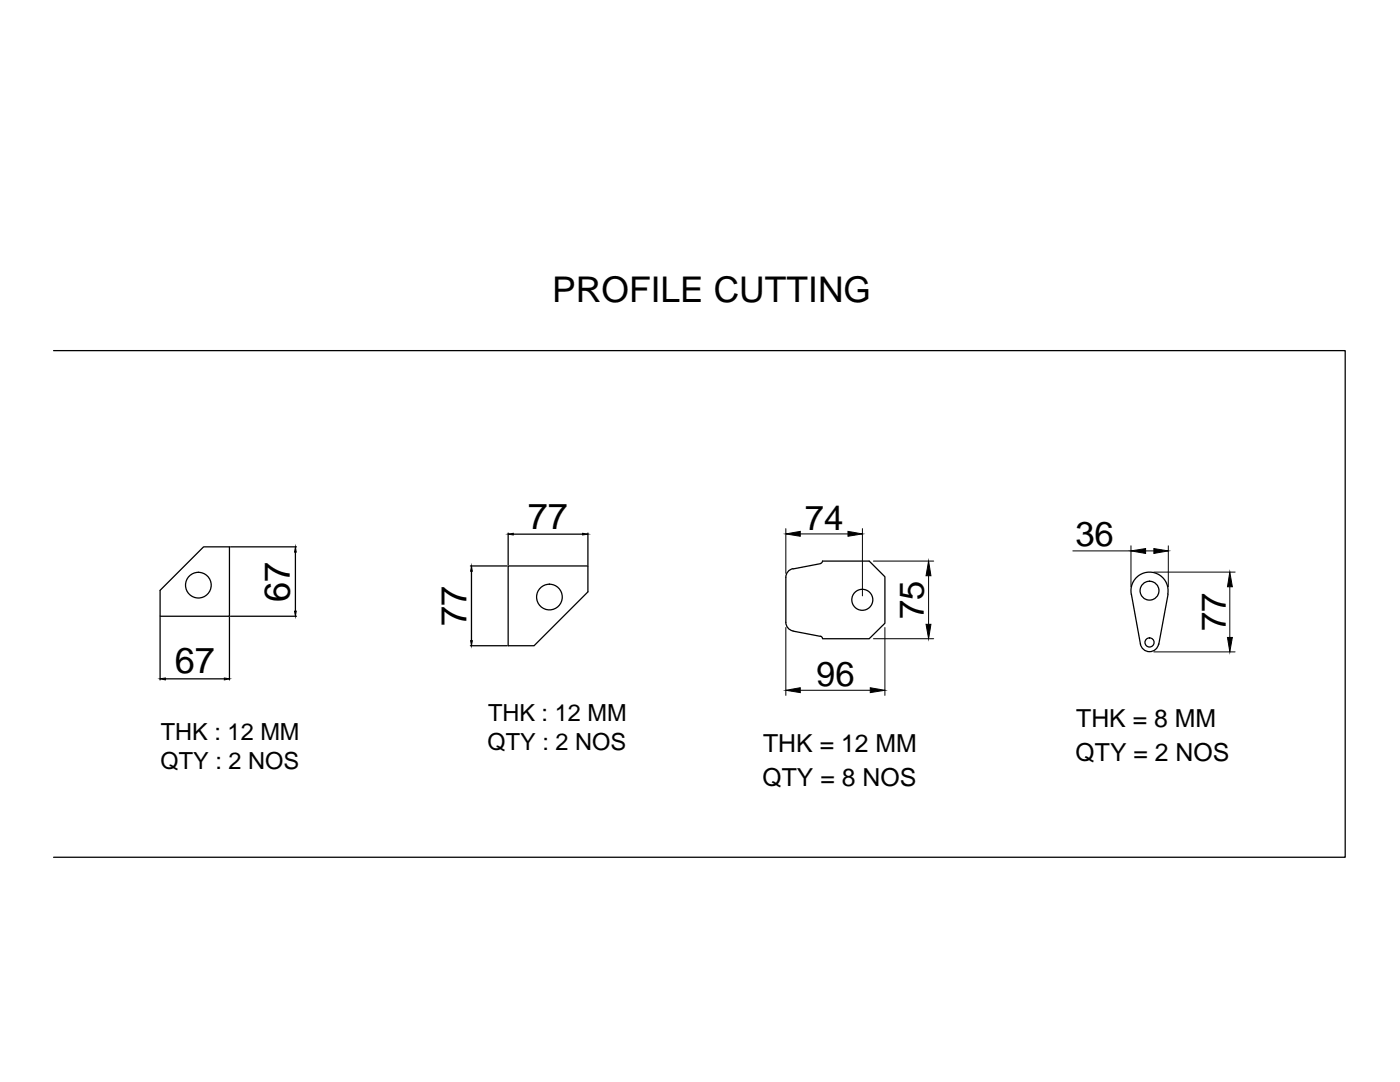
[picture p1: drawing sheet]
<svg xmlns="http://www.w3.org/2000/svg" width="279mm" height="216mm" viewBox="0 0 279 216" stroke-linecap="round" stroke-linejoin="round" font-family="sans-serif">
<!-- layer: 0 -->
<g fill="none" stroke="#000" stroke-width=".25">
<path d="M10.7 70h257.8v101.1h-257.8M31.9 117.8l8.7-8.7h5.2v13.9h-13.9zM46 109.1h13.2M59 110.2v11.7M93.9 112.9h7.3M94.1 114v13.8M101.4 112.9h15.9v5.2l-10.7 10.7h-5.2zM101.4 106.4v6.3M102.4 106.6h13.9M117.3 106.4v6.3M158.3 113.5a1.76 1.76 0 0 0-1.5 1.7v9a1.76 1.76 0 0 0 1.5 1.7M163.8 112.5l-5.5 1"/>
<path d="M164.2 111.9l-.4 .5M164.2 112h9.3l3.1 3.1v9.3l-3.1 3.1h-9.3M225.8 118.6l1.8 10M233.1 118.5a3.7 3.7 0 0 0-3.7-4.3 3.7 3.7 0 0 0-3.6 4.4M233.1 118.6l-1.8 10M31.9 123.2v12.5M33 135.5h11.8M45.8 123.2v12.5M46 123h13.2M93.9 128.8h7.3M158.3 125.9l5.5 1.1M163.8 127l.4 .4"/>
<path d="M227.6 128.5a1.84 1.84 0 0 0 1.8 1.5 1.84 1.84 0 0 0 1.8-1.5"/>
<circle cx="39.6" cy="116.8" r="2.56"/>
<circle cx="109.7" cy="119.1" r="2.56"/>
<circle cx="172.1" cy="119.7" r="2.1"/>
<circle cx="229.4" cy="117.9" r="1.88"/>
<circle cx="229.4" cy="128.2" r=".91"/>
</g>
<g fill="#000" stroke="#000" stroke-width=".2">
<path d="M59 109.1l.1 1.1h-.3zM94.1 112.9l.2 1.1h-.4zM101.4 106.6l1-.2v.4zM116.3 106.4l1 .2-1 .2zM156.8 106.5l2.9-.5v1zM169.2 106l2.9 .5-2.9 .5zM185.3 112l.5 2.9h-1zM225.7 109.9l2.9-.4v.9zM230.3 109.5l2.9 .4-2.9 .5zM245.4 114.2l.5 2.9h-.9zM31.9 135.5l1.1-.2v.4zM44.8 135.3l1 .2-1 .2z"/>
<path d="M58.8 121.9h.3l-.1 1.1zM93.9 127.8h.4l-.2 1zM156.8 137.7l2.9-.5v1zM173.7 137.2l2.9 .5-2.9 .5zM184.8 124.6h1l-.5 2.9zM245 127.2h.9l-.5 2.9z"/>
</g>
<g fill="none" stroke="#000" stroke-width=".2">
<path d="M156.8 105.5v8.9M159.7 106.5h9.5M172.1 105.5v13.4M174.3 112h12M185.3 114.9v9.7M214.1 109.9h11.6M225.7 108.9v8.2M228.6 109.9h1.7M230.3 114.2h16.2M233.2 108.9v8.2M245.4 117.1v10.1M156.8 125.2v13.6"/>
<path d="M159.7 137.7h14M174.3 127.5h12M176.6 125.2v13.6M230.3 130.1h16.2"/>
</g>
<g font-size="7.2">
<text x="105.4" y="105.6">77</text>
<text x="57.9" y="120" transform="rotate(-90 57.9 120)">67</text>
<text x="93.1" y="124.9" transform="rotate(-90 93.1 124.9)">77</text>
<text x="34.9" y="134.4">67</text>
</g>
<text font-size="7.1" x="110.2" y="60.2">PROFILE CUTTING</text>
<g font-size="6.9">
<text x="160.6" y="105.7">74</text>
<text x="214.6" y="109">36</text>
<text x="184.4" y="123.6" transform="rotate(-90 184.4 123.6)">75</text>
<text x="244.6" y="126" transform="rotate(-90 244.6 126)">77</text>
<text x="162.9" y="136.8">96</text>
</g>
<g font-size="5">
<text x="214.8" y="145">THK = 8 MM</text>
<text x="152.3" y="150.1">THK = 12 MM</text>
<text x="214.7" y="151.8">QTY = 2 NOS</text>
<text x="152.2" y="156.8">QTY = 8 NOS</text>
</g>
<g font-size="4.7">
<text x="97.4" y="143.9">THK : 12 MM</text>
<text x="32.1" y="147.7">THK : 12 MM</text>
<text x="97.3" y="149.6">QTY : 2 NOS</text>
<text x="32" y="153.4">QTY : 2 NOS</text>
</g>
</svg>
